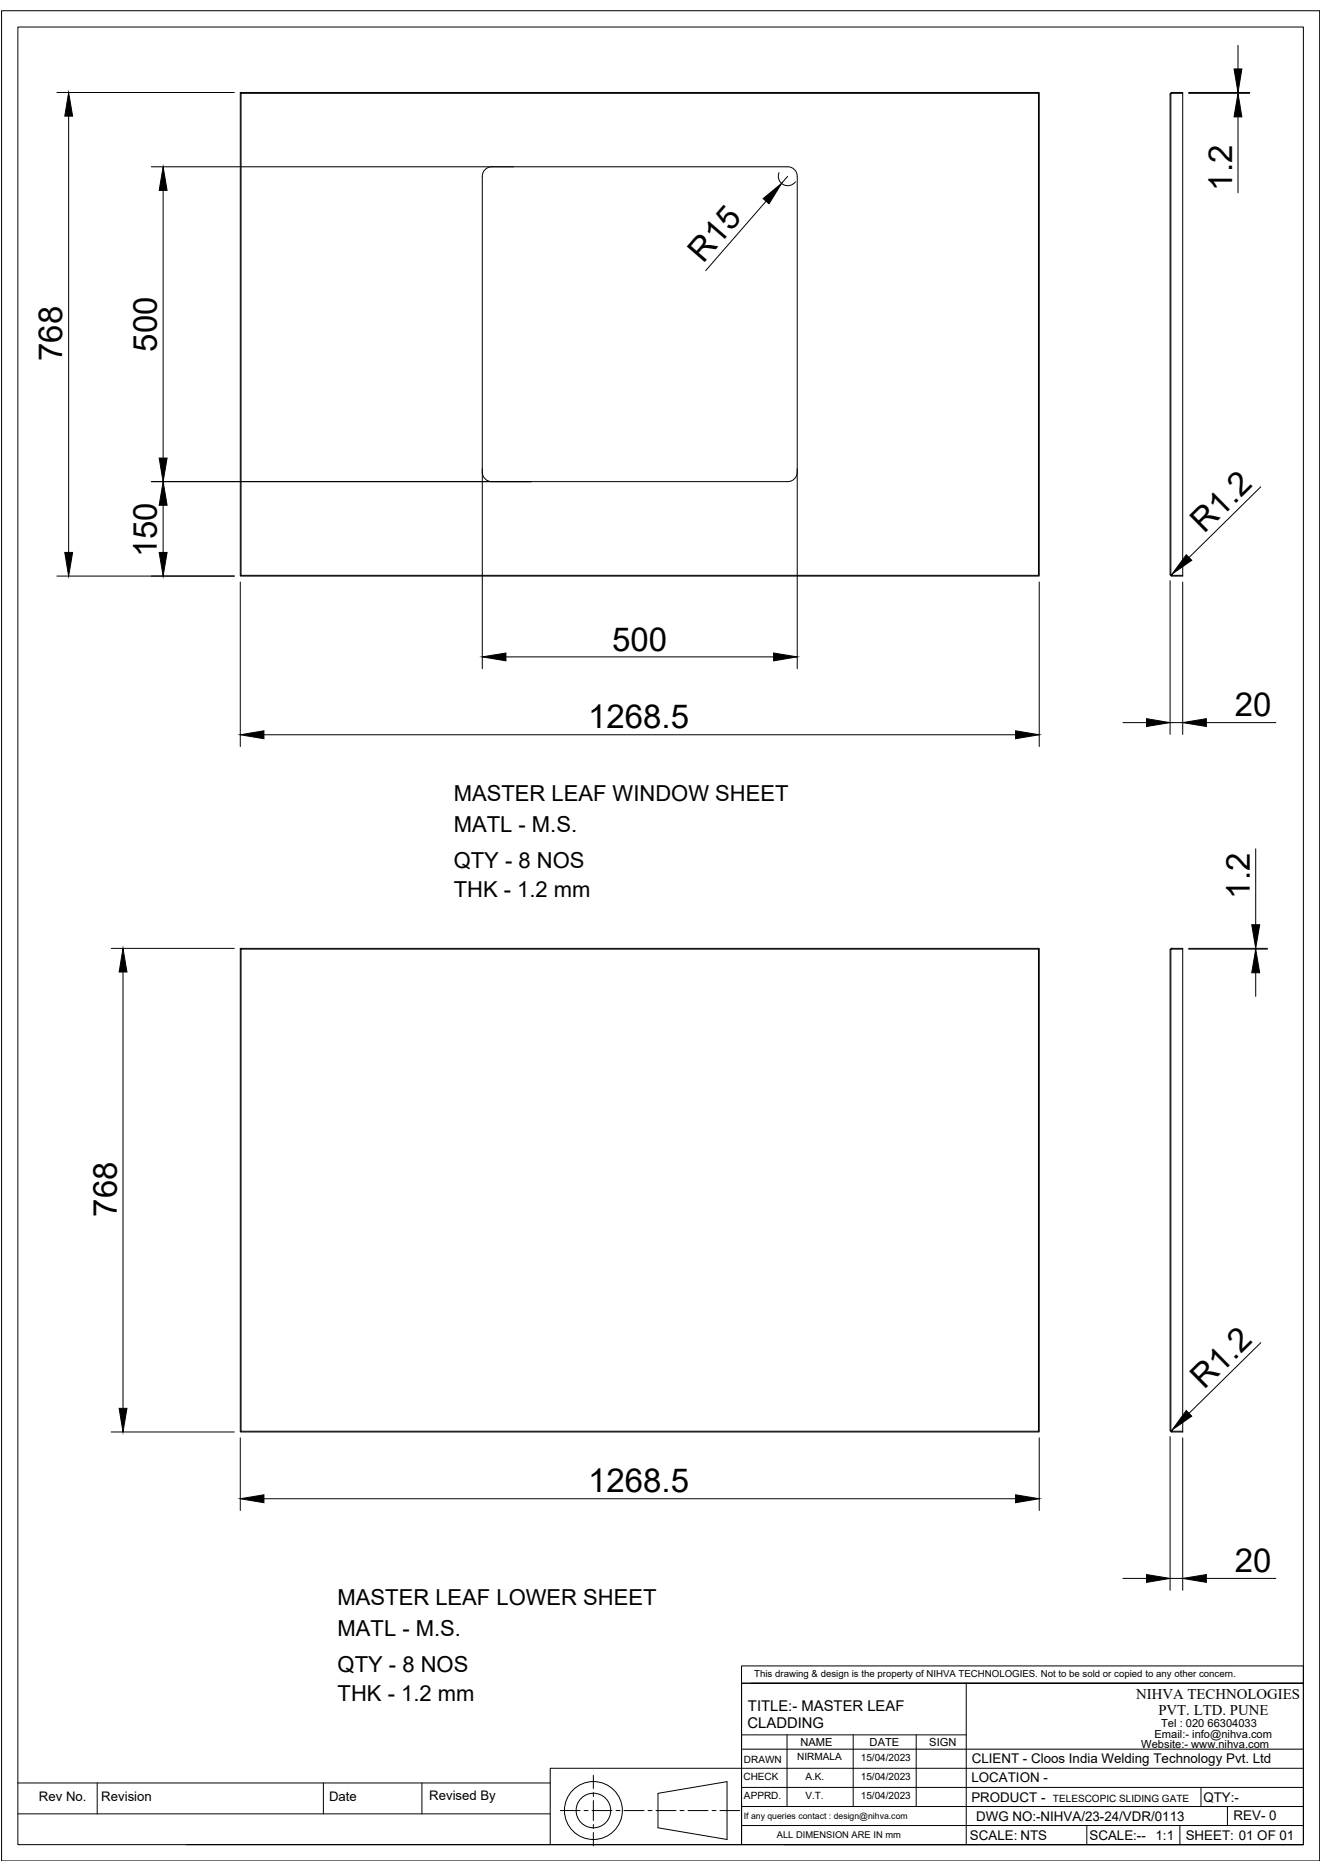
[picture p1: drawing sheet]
<svg xmlns="http://www.w3.org/2000/svg" width="594mm" height="841mm" viewBox="0 0 594 841" stroke-linecap="round" stroke-linejoin="round" font-family="sans-serif">
<!-- layer: 0 -->
<g fill="none" stroke="#000" stroke-width=".45">
<path d="M.7 4.8h592.3v831.7h-592.3zM8 12.1h577.7v817.1h-577.7zM556.3 20.4v10.6M25.6 41.6h79.7M30.8 52.2v196.1M108 41.6h359v217.4h-359zM108.3 42h358.4v216.6h-358.4zM525.8 42.3v216M525.9 42.3l.6-.7h5v217.4h-5l-.6-.7M526.1 42.3v216M531.5 42l-5-.1-.3 .4M534.1 41.6h27.5"/>
<path d="M534.1 42h27.5M556.3 41.6v.4M556.3 52.5v34.2M68 75h286a4.3 4.3 0 0 1 4.3 4.2v221.4M221 75a4.3 4.3 0 0 0-4.3 4.2v221.4M350.1 77.6a4.3 4.3 0 0 0 1.8 5.3 4.3 4.3 0 0 0 5.5-1.2M354 79.2l-2.8 3.2M73.3 85.6v120.3M344.2 90.5l-27.1 31.2M216.7 212.2a4.3 4.3 0 0 0 4.3 4.3M358.3 212.2a4.3 4.3 0 0 1-4.3 4.3h-286M566.6 218.8l-32.3 31.8"/>
<path d="M73.3 227.1v21.2M25.6 259h79.7M526.2 258.3l.3 .3M526.5 258.3l.3-.3-.3 .6M526.5 258.6h5M108 261.6v74M467 261.6v74M525.8 261v69.1M531.5 261.6v68.5M227.4 295.3h120.2M118.6 330.3h337.8M504.6 324.8h10.6"/>
<path d="M525.8 324.8h5.7M542.1 324.8h31.2M564.3 381.6v34.1M50 426.3h55.3M55.3 436.9v196.2M108 426.3h359v217.4h-359zM108.3 426.6h358.4v216.7h-358.4zM525.8 427v216M526.1 427v216M526.5 426.3h5v217.4h-5l-.6-.7M526.5 426.6h5M526.5 426.6l-.3 .4"/>
<path d="M526.5 426.3l-.6 .7M534.1 426.3h35.5M534.1 426.6h35.5M564.3 426.3v.3M564.3 437.3v10.6M566.6 603.5l-32.3 31.8M50 643.7h55.3M108 646.3v32.7M467 646.3v32.7M525.8 645.8v69M526.2 643l.3 .3M526.5 643l.3-.3-.3 .6"/>
<path d="M526.5 643.3h5M531.5 646.3v68.5M118.6 673.7h337.8M504.6 709.5h10.6M525.8 709.5h5.7M542.1 709.5h31.2M333.2 748.8h252.5v7.8h-252.5zM333.2 756.6h252.5v72.6h-252.5zM333.2 756.6v72.6h-85.9M337.5 756.6h248.2M434.2 756.6v72.6M333.2 779.8h101"/>
<path d="M353.7 779.8v32.2M383.4 779.8v32.2M411.7 779.8v32.2M266.6 798v6M333.2 786.3h252.5M585.7 794.9h-338.4v34.3h-163.7M8 815.3h239.3M8 801.5h239.3M43.7 801.5v13.8M145.3 801.5v13.8M189.6 801.5v13.8M251.8 813.9h8.9"/>
<path d="M262.5 813.9h1.8M266.1 813.9h8.9M266.6 805.8v1.8M266.6 809.4v8.9M276.8 813.9h1.8M280.4 813.9h9M291.2 813.9h1.8M294.8 813.9h9M295.7 806.1l31-5.2v26l-31-5.3zM305.6 813.9h1.8M309.2 813.9h9M320 813.9h1.8"/>
<path d="M323.5 813.9h8.9M333.2 812h252.5M333.2 803.4h252.5M539.7 803.4v8.6M551.6 812v8.6M266.6 820.2v1.7M266.6 823.7v6M333.2 820.6h252.5M352.3 829.2h233.4M488.4 820.6v8.6M530.2 820.6v8.6"/>
<circle cx="266.7" cy="813.8" r="13"/>
<circle cx="266.7" cy="813.8" r="7.8"/>
</g>
<g fill="#000" stroke="#000" stroke-width=".45">
<path d="M554.6 31h3.5l-1.8 10.6zM30.8 41.6l1.8 10.6h-3.5zM556.3 42l1.8 10.5h-3.5zM73.3 75l1.8 10.6h-3.6zM342.9 89.3l8.3-6.9-5.6 9.2zM71.5 205.9h3.6l-1.8 10.6zM73.3 216.5l1.8 10.6h-3.6zM29.1 248.3h3.5l-1.8 10.7zM71.5 248.3h3.6l-1.8 10.7zM533.1 249.3l2.4 2.5-8.8 6.2zM216.7 295.3l10.7-1.8v3.6zM347.6 293.5l10.7 1.8-10.7 1.8z"/>
<path d="M108 330.3l10.6-1.8v3.6zM456.4 328.5l10.6 1.8-10.6 1.8zM515.2 323l10.6 1.8-10.6 1.8zM531.5 324.8l10.6-1.8v3.6zM562.5 415.7h3.6l-1.8 10.6zM55.3 426.3l1.8 10.6h-3.6zM564.3 426.6l1.8 10.7h-3.6zM53.5 633.1h3.6l-1.8 10.6zM533.1 634l2.4 2.6-8.8 6.1zM108 673.7l10.6-1.8v3.6zM456.4 671.9l10.6 1.8-10.6 1.8zM515.2 707.8l10.6 1.7-10.6 1.8z"/>
<path d="M531.5 709.5l10.6-1.7v3.5z"/>
</g>
<g font-size="14.8">
<text x="553.7" y="85.6" transform="rotate(-90 553.7 85.6)">1.2</text>
<text x="316" y="118.7" transform="rotate(-49 316 118.7)">R15</text>
<text x="70.5" y="158.1" transform="rotate(-90 70.5 158.1)">500</text>
<text x="28" y="162.3" transform="rotate(-90 28 162.3)">768</text>
<text x="541.1" y="240.2" transform="rotate(-45 541.1 240.2)">R1.2</text>
<text x="70.5" y="250.6" transform="rotate(-90 70.5 250.6)">150</text>
<text x="275.2" y="292.4">500</text>
<text x="554.9" y="322">20</text>
<text x="264.3" y="327.4">1268.5</text>
<text x="561.6" y="404" transform="rotate(-90 561.6 404)">1.2</text>
<text x="52.5" y="546.9" transform="rotate(-90 52.5 546.9)">768</text>
<text x="541.1" y="624.9" transform="rotate(-45 541.1 624.9)">R1.2</text>
<text x="264.3" y="670.9">1268.5</text>
<text x="554.9" y="706.7">20</text>
</g>
<g font-size="9.9">
<text x="203.9" y="360.1">MASTER LEAF WINDOW SHEET</text>
<text x="203.9" y="374">MATL - M.S.</text>
<text x="203.9" y="390.1">QTY - 8 NOS</text>
<text x="203.9" y="403.1">THK - 1.2 mm</text>
<text x="151.7" y="721.5">MASTER LEAF LOWER SHEET</text>
<text x="151.7" y="735.4">MATL - M.S.</text>
<text x="151.7" y="751.5">QTY - 8 NOS</text>
<text x="151.7" y="764.5">THK - 1.2 mm</text>
</g>
<g font-size="6.7">
<text x="336.1" y="768.9">TITLE:- MASTER LEAF</text>
<text x="335.9" y="776.9">CLADDING</text>
</g>
<g font-size="6.6">
<text x="510.6" y="763.6">NIHVA TECHNOLOGIES</text>
<text x="520.5" y="771.1">PVT. LTD. PUNE</text>
</g>
<g font-size="6">
<text x="436.7" y="792.6">CLIENT - Cloos India Welding Technology Pvt. Ltd</text>
<text x="436.6" y="801.2">LOCATION -</text>
<text x="436.5" y="809.8">PRODUCT -</text>
<text x="540.8" y="809.9">QTY:-</text>
<text x="438.7" y="818.4">DWG NO:-NIHVA/23-24/VDR/0113</text>
<text x="554.3" y="818.3">REV- 0</text>
<text x="435.9" y="827">SCALE: NTS</text>
<text x="489.6" y="827">SCALE:--</text>
<text x="519.3" y="827">1:1</text>
<text x="532.8" y="827">SHEET: 01 OF 01</text>
</g>
<g font-size="5.9">
<text x="17.5" y="809.8">Rev No.</text>
<text x="45.5" y="809.8">Revision</text>
<text x="147.9" y="809.8">Date</text>
<text x="192.9" y="809.2">Revised By</text>
</g>
<g font-size="5">
<text x="521.8" y="776.1">Tel : 020 66304033</text>
<text x="359.7" y="785">NAME</text>
<text x="390.8" y="784.9">DATE</text>
<text x="417.6" y="784.9">SIGN</text>
<text x="512.9" y="785.7">Website:- www.nihva.com</text>
<text x="518.8" y="781.1">Email:- info@nihva.com</text>
</g>
<g font-size="4.5">
<text x="358.3" y="791.3">NIRMALA</text>
<text x="386.8" y="791.4">15/04/2023</text>
<text x="334.3" y="792.4">DRAWN</text>
<text x="334.1" y="800">CHECK</text>
<text x="361.9" y="799.9">A.K.</text>
<text x="386.8" y="800">15/04/2023</text>
<text x="334.3" y="808.5">APPRD.</text>
<text x="361.9" y="808.5">V.T.</text>
<text x="386.8" y="808.6">15/04/2023</text>
<text x="473.2" y="809.8">TELESCOPIC SLIDING GATE</text>
</g>
<text font-size="4.3" x="338.9" y="753.7">This drawing &amp; design is the property of NIHVA TECHNOLOGIES. Not to be sold or copied to any other concern.</text>
<text font-size="4.2" x="349.1" y="826.3">ALL DIMENSION ARE IN mm</text>
<text font-size="3.9" x="334.2" y="817.5">If any queries contact : design@nihva.com</text>
</svg>
